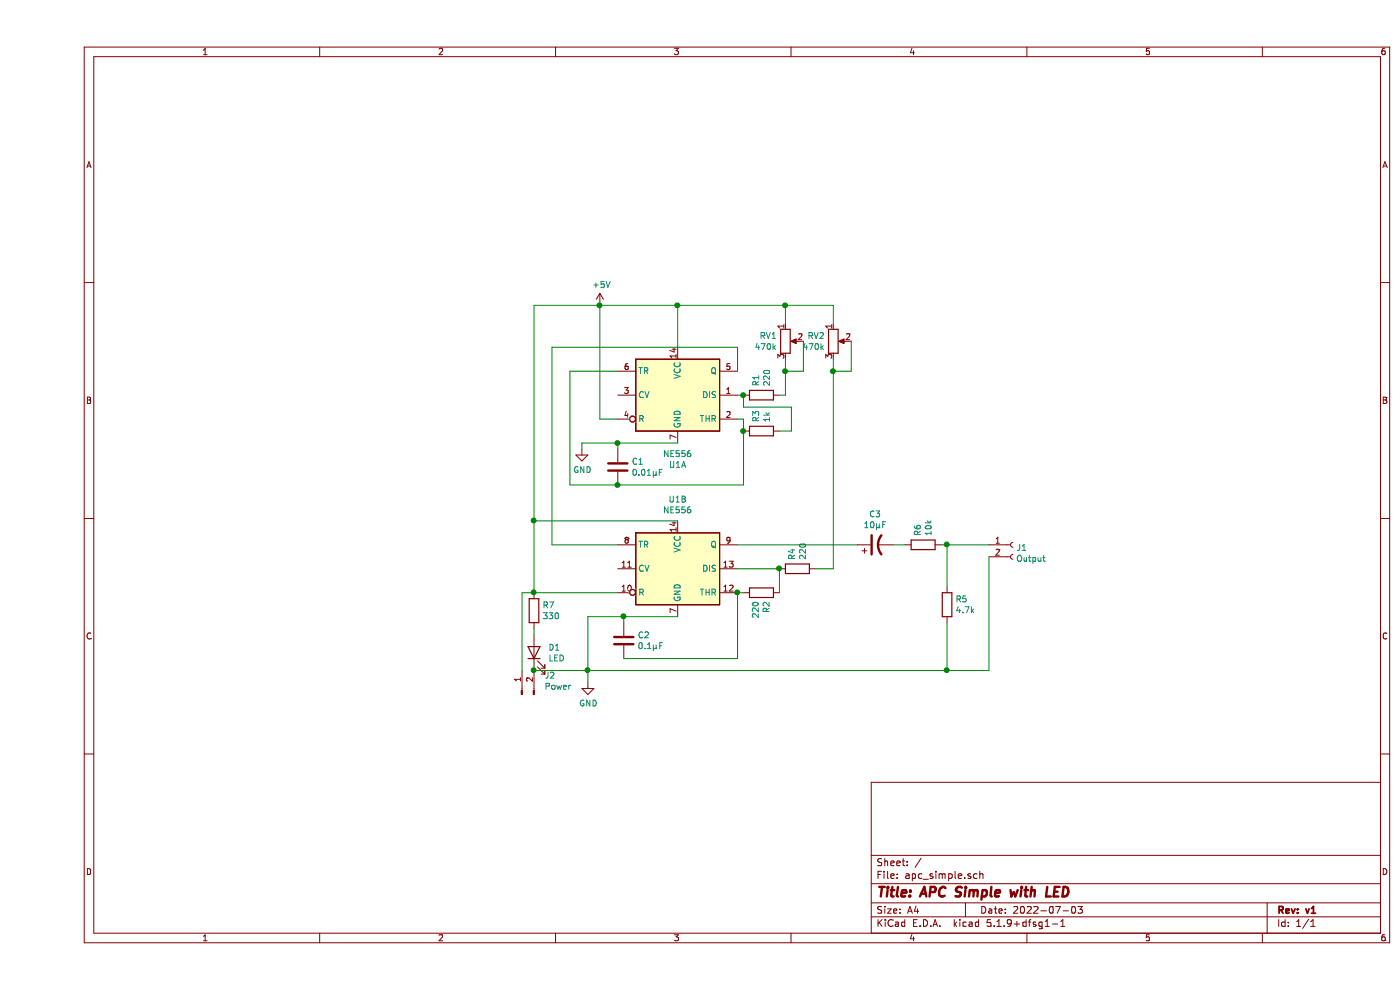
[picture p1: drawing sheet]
EESchema Schematic File Version 4
EELAYER 30 0
EELAYER END
$Descr A4 11693 8268
encoding utf-8
Sheet 1 1
Title "APC Simple with LED"
Date "2022-07-03"
Rev "v1"
Comp ""
Comment1 ""
Comment2 ""
Comment3 ""
Comment4 ""
$EndDescr
$Comp
L Timer:NE556 U1
U 2 1
P 5350 4750
F 0 "U1" H 5350 5331 50  0000 C CNN
F 1 "NE556" H 5350 5240 50  0000 C CNN
F 2 "Package_DIP:DIP-14_W7.62mm_Socket" H 5350 4750 50  0001 C CNN
F 3 "http://www.ti.com/lit/ds/symlink/ne556.pdf" H 5350 4750 50  0001 C CNN
	2    5350 4750
	1    0    0    -1  
$EndComp
$Comp
L power:+5V #PWR0101
U 1 1
P 4700 2550
F 0 "#PWR0101" H 4700 2400 50  0001 C CNN
F 1 "+5V" H 4715 2723 50  0000 C CNN
F 2 "" H 4700 2550 50  0001 C CNN
F 3 "" H 4700 2550 50  0001 C CNN
	1    4700 2550
	1    0    0    -1  
$EndComp
$Comp
L power:GND #PWR0102
U 1 1
P 4550 3750
F 0 "#PWR0102" H 4550 3500 50  0001 C CNN
F 1 "GND" H 4555 3577 50  0000 C CNN
F 2 "" H 4550 3750 50  0001 C CNN
F 3 "" H 4550 3750 50  0001 C CNN
	1    4550 3750
	1    0    0    -1  
$EndComp
Wire Wire Line
	6250 2550 6250 2700
$Comp
L Device:C C2
U 1 1
P 4900 5350
F 0 "C2" H 5015 5396 50  0000 L CNN
F 1 "0.1µF" H 5015 5305 50  0000 L CNN
F 2 "Capacitor_THT:C_Rect_L7.0mm_W2.0mm_P5.00mm" H 4938 5200 50  0001 C CNN
F 3 "~" H 4900 5350 50  0001 C CNN
	1    4900 5350
	1    0    0    -1  
$EndComp
$Comp
L Device:C C1
U 1 1
P 4850 3900
F 0 "C1" H 4965 3946 50  0000 L CNN
F 1 "0.01µF" H 4965 3855 50  0000 L CNN
F 2 "Capacitor_THT:C_Rect_L4.0mm_W2.5mm_P2.50mm" H 4888 3750 50  0001 C CNN
F 3 "~" H 4850 3900 50  0001 C CNN
	1    4850 3900
	1    0    0    -1  
$EndComp
Wire Wire Line
	5350 2900 5350 2550
$Comp
L Device:R R2
U 1 1
P 6050 4950
F 0 "R2" H 6120 4996 50  0000 L CNN
F 1 "220" H 6120 4905 50  0000 L CNN
F 2 "Resistor_THT:R_Axial_DIN0411_L9.9mm_D3.6mm_P12.70mm_Horizontal" V 5980 4950 50  0001 C CNN
F 3 "~" H 6050 4950 50  0001 C CNN
	1    6050 4950
	0    1    1    0   
$EndComp
$Comp
L Device:R R3
U 1 1
P 6050 3600
F 0 "R3" H 6120 3646 50  0000 L CNN
F 1 "1k" H 6120 3555 50  0000 L CNN
F 2 "Resistor_THT:R_Axial_DIN0411_L9.9mm_D3.6mm_P12.70mm_Horizontal" V 5980 3600 50  0001 C CNN
F 3 "~" H 6050 3600 50  0001 C CNN
	1    6050 3600
	0    -1   -1   0   
$EndComp
Wire Wire Line
	5850 3500 5900 3500
Wire Wire Line
	5350 3700 4850 3700
Wire Wire Line
	4850 3700 4850 3750
Wire Wire Line
	4850 3700 4550 3700
Wire Wire Line
	4550 3700 4550 3750
Connection ~ 4850 3700
Wire Wire Line
	4850 3100 4450 3100
Wire Wire Line
	4450 3100 4450 4050
Wire Wire Line
	4450 4050 4850 4050
Wire Wire Line
	4850 4050 5900 4050
Wire Wire Line
	5900 4050 5900 3600
Connection ~ 4850 4050
Wire Wire Line
	4850 3500 4700 3500
Wire Wire Line
	4700 3500 4700 2550
Connection ~ 4700 2550
Wire Wire Line
	4700 2550 5350 2550
Wire Wire Line
	5850 3100 5850 2900
Wire Wire Line
	4300 2900 4300 4550
Wire Wire Line
	4300 4550 4850 4550
$Comp
L Device:R R1
U 1 1
P 6050 3300
F 0 "R1" H 6120 3346 50  0000 L CNN
F 1 "220" H 6120 3255 50  0000 L CNN
F 2 "Resistor_THT:R_Axial_DIN0411_L9.9mm_D3.6mm_P12.70mm_Horizontal" V 5980 3300 50  0001 C CNN
F 3 "~" H 6050 3300 50  0001 C CNN
	1    6050 3300
	0    -1   -1   0   
$EndComp
Connection ~ 6250 2550
Connection ~ 5350 2550
Wire Wire Line
	5350 2550 6250 2550
Wire Wire Line
	6250 3000 6250 3100
Wire Wire Line
	6250 3100 6400 3100
$Comp
L Device:R_POT RV2
U 1 1
P 6650 2850
F 0 "RV2" H 6581 2896 50  0000 R CNN
F 1 "470k" H 6581 2805 50  0000 R CNN
F 2 "Potentiometer_THT:Potentiometer_Piher_T-16H_Single_Horizontal" H 6650 2850 50  0001 C CNN
F 3 "~" H 6650 2850 50  0001 C CNN
	1    6650 2850
	1    0    0    -1  
$EndComp
Wire Wire Line
	6650 2550 6650 2700
Wire Wire Line
	6650 3000 6650 3100
Wire Wire Line
	4850 4950 4150 4950
Wire Wire Line
	4150 2550 4700 2550
Wire Wire Line
	4900 5150 4900 5200
Wire Wire Line
	4900 5500 5850 5500
Wire Wire Line
	5850 5500 5850 4950
$Comp
L power:GND #PWR0103
U 1 1
P 4600 5700
F 0 "#PWR0103" H 4600 5450 50  0001 C CNN
F 1 "GND" H 4605 5527 50  0000 C CNN
F 2 "" H 4600 5700 50  0001 C CNN
F 3 "" H 4600 5700 50  0001 C CNN
	1    4600 5700
	1    0    0    -1  
$EndComp
Wire Wire Line
	4900 5150 5350 5150
$Comp
L Device:R R4
U 1 1
P 6350 4750
F 0 "R4" H 6420 4796 50  0000 L CNN
F 1 "220" H 6420 4705 50  0000 L CNN
F 2 "Resistor_THT:R_Axial_DIN0411_L9.9mm_D3.6mm_P12.70mm_Horizontal" V 6280 4750 50  0001 C CNN
F 3 "~" H 6350 4750 50  0001 C CNN
	1    6350 4750
	0    -1   -1   0   
$EndComp
Wire Wire Line
	6650 4750 6500 4750
Wire Wire Line
	5850 4750 6200 4750
Wire Wire Line
	6200 4950 6200 4750
Connection ~ 6200 4750
Wire Wire Line
	5900 4950 5850 4950
Connection ~ 5850 4950
Wire Wire Line
	4600 5700 4600 5600
Wire Wire Line
	4600 5150 4900 5150
Connection ~ 4900 5150
Wire Wire Line
	5350 4350 4150 4350
Connection ~ 4150 4350
Wire Wire Line
	4150 4350 4150 2550
$Comp
L Device:CP1 C3
U 1 1
P 7000 4550
F 0 "C3" V 7252 4550 50  0000 C CNN
F 1 "10µF" V 7161 4550 50  0000 C CNN
F 2 "Capacitor_THT:CP_Radial_Tantal_D4.5mm_P2.50mm" H 7000 4550 50  0001 C CNN
F 3 "~" H 7000 4550 50  0001 C CNN
	1    7000 4550
	0    -1   -1   0   
$EndComp
Wire Wire Line
	5850 4550 6850 4550
$Comp
L Device:R R6
U 1 1
P 7400 4550
F 0 "R6" H 7470 4596 50  0000 L CNN
F 1 "10k" H 7470 4505 50  0000 L CNN
F 2 "Resistor_THT:R_Axial_DIN0411_L9.9mm_D3.6mm_P12.70mm_Horizontal" V 7330 4550 50  0001 C CNN
F 3 "~" H 7400 4550 50  0001 C CNN
	1    7400 4550
	0    -1   -1   0   
$EndComp
$Comp
L Device:R R5
U 1 1
P 7600 5050
F 0 "R5" H 7670 5096 50  0000 L CNN
F 1 "4.7k" H 7670 5005 50  0000 L CNN
F 2 "Resistor_THT:R_Axial_DIN0411_L9.9mm_D3.6mm_P12.70mm_Horizontal" V 7530 5050 50  0001 C CNN
F 3 "~" H 7600 5050 50  0001 C CNN
	1    7600 5050
	1    0    0    -1  
$EndComp
Connection ~ 4600 5600
Wire Wire Line
	4600 5600 4600 5150
Wire Wire Line
	7150 4550 7250 4550
Wire Wire Line
	7550 4550 7600 4550
Wire Wire Line
	4600 5600 7600 5600
Wire Wire Line
	7600 4550 7600 4900
Connection ~ 7600 4550
Wire Wire Line
	7600 5200 7600 5600
Connection ~ 7600 5600
Wire Wire Line
	7600 4550 7950 4550
Wire Wire Line
	7600 5600 7950 5600
$Comp
L Connector:Conn_01x02_Female J1
U 1 1
P 8150 4550
F 0 "J1" H 8178 4526 50  0000 L CNN
F 1 "Output" H 8178 4435 50  0000 L CNN
F 2 "Connector_PinHeader_2.54mm:PinHeader_1x02_P2.54mm_Vertical" H 8150 4550 50  0001 C CNN
F 3 "~" H 8150 4550 50  0001 C CNN
	1    8150 4550
	1    0    0    -1  
$EndComp
Wire Wire Line
	7950 4650 7950 5600
Wire Wire Line
	6250 2550 6650 2550
$Comp
L Device:R_POT RV1
U 1 1
P 6250 2850
F 0 "RV1" H 6181 2896 50  0000 R CNN
F 1 "470k" H 6181 2805 50  0000 R CNN
F 2 "Potentiometer_THT:Potentiometer_Piher_T-16H_Single_Horizontal" H 6250 2850 50  0001 C CNN
F 3 "~" H 6250 2850 50  0001 C CNN
	1    6250 2850
	1    0    0    -1  
$EndComp
Wire Wire Line
	6400 2850 6400 3100
Wire Wire Line
	6800 2850 6800 3100
Wire Wire Line
	6800 3100 6650 3100
Connection ~ 6650 3100
Wire Wire Line
	6650 3100 6650 4750
$Comp
L Device:LED D1
U 1 1
P 4150 5450
F 0 "D1" V 4189 5332 50  0000 R CNN
F 1 "LED" V 4098 5332 50  0000 R CNN
F 2 "LED_THT:LED_D5.0mm" H 4150 5450 50  0001 C CNN
F 3 "~" H 4150 5450 50  0001 C CNN
	1    4150 5450
	0    -1   -1   0   
$EndComp
$Comp
L Device:R R7
U 1 1
P 4150 5100
F 0 "R7" H 4220 5146 50  0000 L CNN
F 1 "330" H 4220 5055 50  0000 L CNN
F 2 "Resistor_THT:R_Axial_DIN0411_L9.9mm_D3.6mm_P12.70mm_Horizontal" V 4080 5100 50  0001 C CNN
F 3 "~" H 4150 5100 50  0001 C CNN
	1    4150 5100
	1    0    0    -1  
$EndComp
Wire Wire Line
	4150 5600 4600 5600
Connection ~ 4150 4950
Wire Wire Line
	4150 4350 4150 4950
Wire Wire Line
	4150 5300 4150 5250
Wire Wire Line
	4150 4950 4050 4950
Wire Wire Line
	4300 2900 5850 2900
Wire Wire Line
	6300 3600 6200 3600
Connection ~ 5900 3600
Wire Wire Line
	5900 3600 5900 3500
$Comp
L Timer:NE556 U1
U 1 1
P 5350 3300
F 0 "U1" H 5350 2719 50  0000 C CNN
F 1 "NE556" H 5350 2810 50  0000 C CNN
F 2 "Package_DIP:DIP-14_W7.62mm_Socket" H 5350 3300 50  0001 C CNN
F 3 "http://www.ti.com/lit/ds/symlink/ne556.pdf" H 5350 3300 50  0001 C CNN
	1    5350 3300
	1    0    0    -1  
$EndComp
Wire Wire Line
	6300 3400 6300 3600
Wire Wire Line
	5900 3400 6300 3400
Wire Wire Line
	5900 3400 5900 3300
Wire Wire Line
	5850 3300 5900 3300
Connection ~ 5900 3300
Wire Wire Line
	6250 3100 6250 3300
Wire Wire Line
	6250 3300 6200 3300
Connection ~ 6250 3100
Connection ~ 4150 5600
Wire Wire Line
	4050 4950 4050 5600
$Comp
L Connector:Conn_01x02_Male J2
U 1 1
P 4050 5800
F 0 "J2" V 4204 5612 50  0000 R CNN
F 1 "Power" V 4113 5612 50  0000 R CNN
F 2 "Connector_PinHeader_2.54mm:PinHeader_1x03_P2.54mm_Vertical" H 4050 5800 50  0001 C CNN
F 3 "~" H 4050 5800 50  0001 C CNN
	1    4050 5800
	0    -1   -1   0   
$EndComp
$EndSCHEMATC
